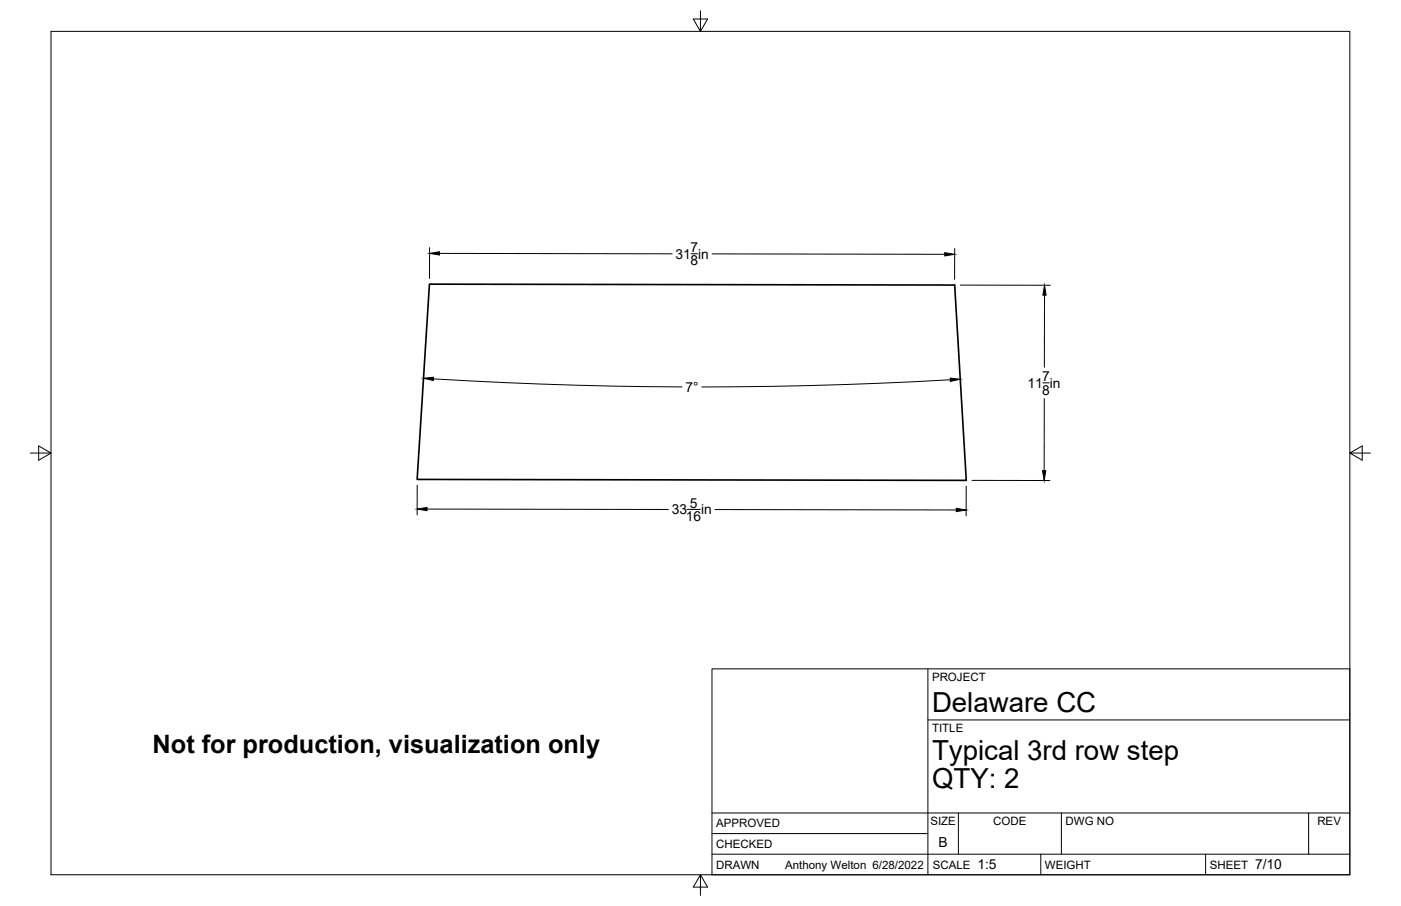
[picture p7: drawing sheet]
<svg xmlns="http://www.w3.org/2000/svg" width="432mm" height="279mm" viewBox="0 0 432 279" stroke-linecap="round" stroke-linejoin="round" font-family="sans-serif">
<!-- layer: Visible -->
<path d="M132.4 87.6l161.8 .3 3.6 60.2-169.2-.3z" fill="none" stroke="#000" stroke-width=".51"/>
<!-- layer: Border -->
<path d="M15.7 9.7h400.3v260.1h-400.3zM215.9 3.3v6.4l-2.2-3.8h4.4l-2.2 3.8M9.4 139.7h6.3l-3.8-2.2v4.4l3.8-2.2M416 139.7l3.8 2.2v-4.4l-3.8 2.2h6.4M215.9 269.8l2.2 3.8h-4.4l2.2-3.8v6.3" fill="none" stroke="#000" stroke-width=".31"/>
<!-- layer: Titleblock -->
<path d="M219.4 206.3h196.6v63.5h-196.6zM286 206.3v63.5M286 222h130M219.4 257.1h66.6M219.4 250.7h196.6M295.4 250.7v12.7M327.1 250.7v12.7M403.3 250.7v12.7M219.4 263.4h196.6M320.8 263.4v6.4M371.6 263.4v6.4" fill="none" stroke="#000" stroke-width=".31"/>
<!-- layer: Dimensions -->
<g fill="none" stroke="#000" stroke-width=".31">
<path d="M132.4 76.4v9.5M135.4 78.1l71.8 .2M213 78.3h2M219.5 78.3l71.7 .1M294.2 76.6v9.5M296 87.9l27.7 .1M321.9 91v22.2M133.6 116.8l21.8 1.2 21.9 .8 32.9 .5M292.9 117.1l-32.8 1.5-21.9 .5-21.9 .2M321.4 118.1h2M321.9 122.9l-.1 22.2M128.6 149.6v9.2"/>
<path d="M131.6 157l74.4 .1M211.8 157.1h4.1M220.4 157.1l74.3 .2M297.8 149.9v9.2M299.6 148.1l24 .1"/>
</g>
<path d="M132.4 78.1l3-.5v1.1zM291.2 77.9l3 .5-3 .5zM321.9 88l.5 3h-1zM130.6 116.6l3-.3v1zM292.9 116.6l3.1 .3-3.1 .7zM128.6 157l3-.5v1zM294.7 156.8l3.1 .5-3.1 .5zM321.3 145.1h1l-.5 3.1z" fill="#000" stroke="#000" stroke-width=".31"/>
<g font-size="8.5">
<text x="287.3" y="219.5">Delaware CC</text>
<text x="287.3" y="234.5">Typical 3rd row step</text>
<text x="287.3" y="243.1">QTY: 2</text>
</g>
<text font-size="7.8" x="47" y="232.4">Not for production, visualization only</text>
<g font-size="4.3">
<text x="212.8" y="77.7">7</text>
<text x="208.2" y="79.8">31 in</text>
<text x="212.8" y="81.9">8</text>
<text x="316.7" y="119.6">11 in</text>
<text x="321.2" y="117.6">7</text>
<text x="211.2" y="120.8">7°</text>
<text x="321.2" y="121.7">8</text>
<text x="207.1" y="158.6">33</text>
<text x="211.3" y="160.7">16</text>
<text x="212.7" y="156.6">5</text>
<text x="216.1" y="158.6">in</text>
<text x="289.3" y="261.2">B</text>
<text x="301.2" y="268.1">1:5</text>
<text x="386.8" y="268.1">7/10</text>
</g>
<g font-size="3.5">
<text x="287.3" y="210.1">PROJECT</text>
<text x="287.3" y="225.8">TITLE</text>
<text x="220.7" y="255.2">APPROVED</text>
<text x="286.7" y="254.5">SIZE</text>
<text x="306.1" y="254.5">CODE</text>
<text x="328.4" y="254.5">DWG NO</text>
<text x="406" y="254.5">REV</text>
<text x="220.7" y="261.5">CHECKED</text>
<text x="220.7" y="267.9">DRAWN</text>
<text x="242" y="267.9">Anthony Welton 6/28/2022</text>
<text x="287.5" y="267.9">SCALE</text>
<text x="322.1" y="267.9">WEIGHT</text>
<text x="372.9" y="267.9">SHEET</text>
</g>
</svg>
